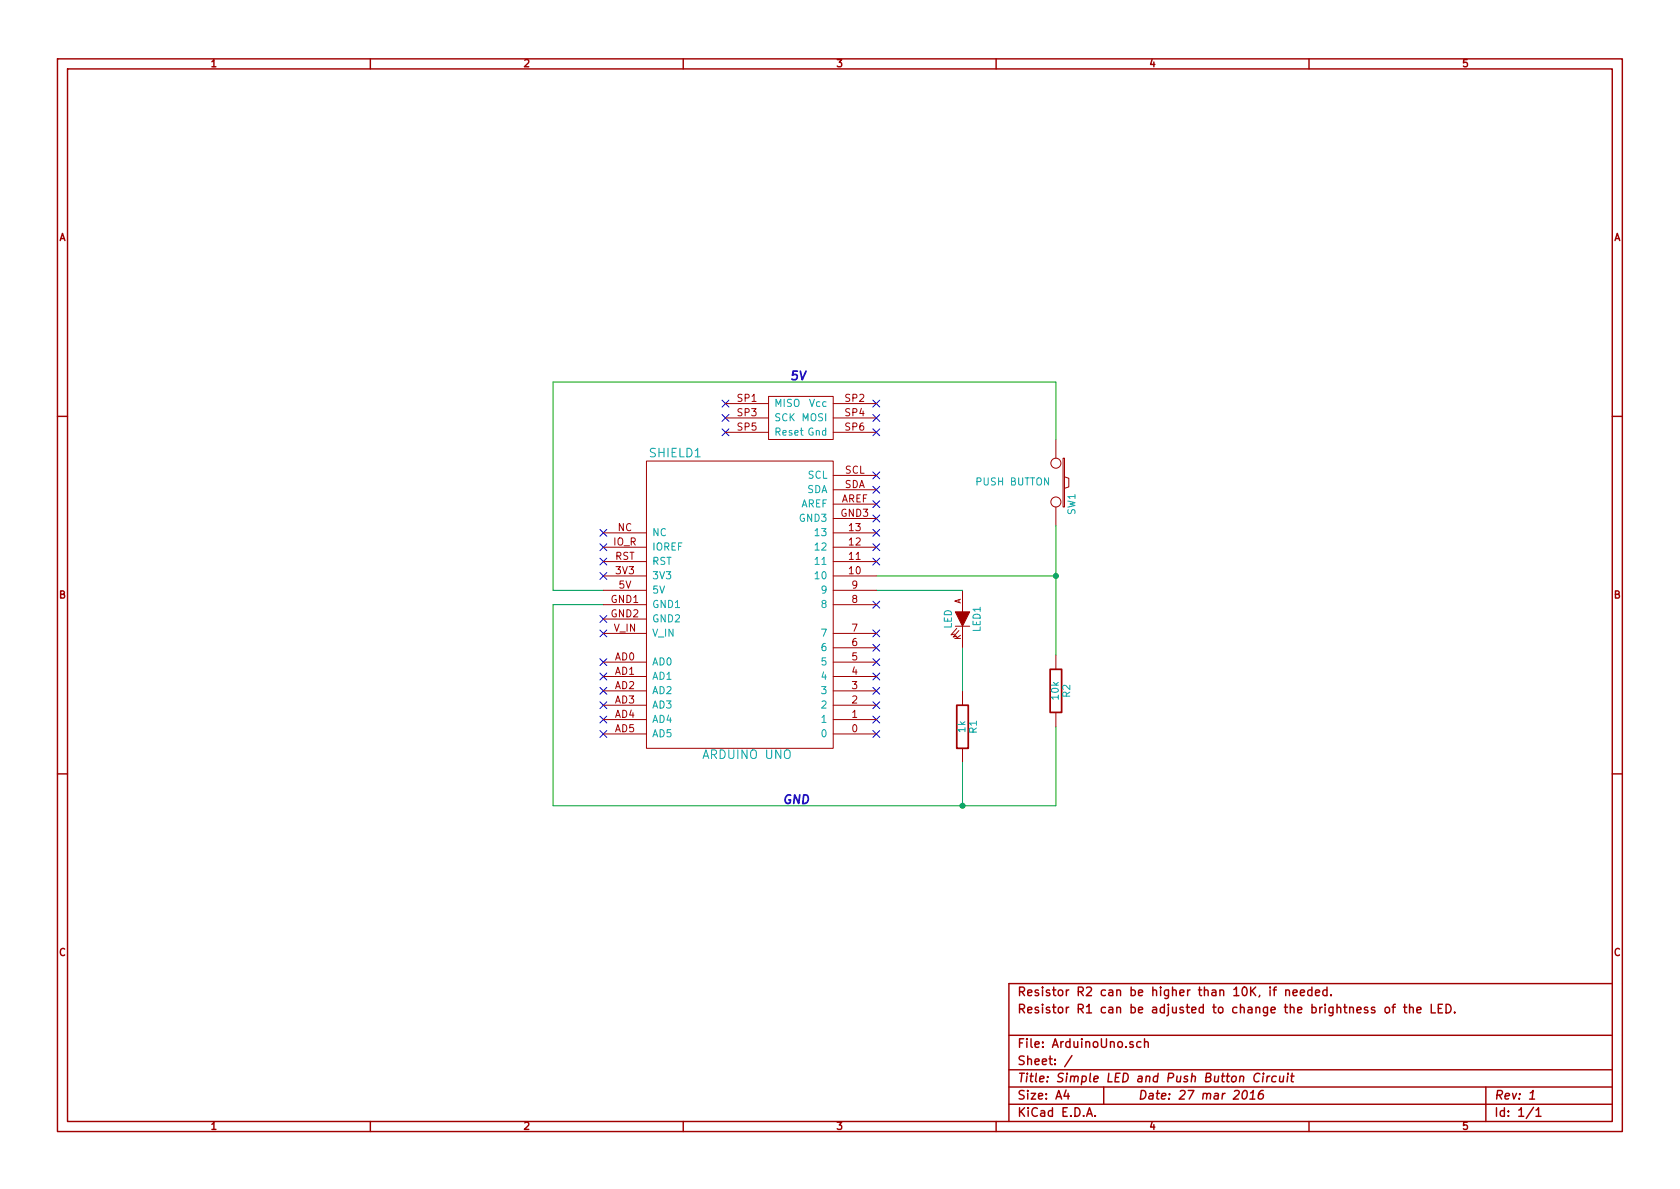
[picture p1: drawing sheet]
<svg xmlns="http://www.w3.org/2000/svg" width="297mm" height="210mm" viewBox="0 0 297 210" stroke-linecap="round" stroke-linejoin="round" font-family="sans-serif">
<g fill="none" stroke="#a00000" stroke-width=".25">
<path d="M10.2 10.4h276.6v189.7h-276.6zM11.9 12.2h273.2v186.1h-273.2zM65.5 10.4v1.8M120.8 10.4v1.8M176.1 10.4v1.8M231.4 10.4v1.8M10.2 73.6h1.7M285.1 73.6h1.7M10.2 136.8h1.7M285.1 136.8h1.7M224.6 174.5v.2M225.1 175.1h.6"/>
<path d="M225.7 174.5l-.3 .1-.1 .2v1.3M227.3 175.2l.1-.1a.36 .36 0 0 1 .6 .2v.8M227.3 175.1v1M228.6 175.6l.8-.2-.1-.3h-.4l-.3 .2 .1 .7h.6M229.9 175.6l.8-.2-.1-.3h-.5l-.2 .2 .1 .7h.6M232 175.1a.48 .48 0 0 0-.7 .1v.7l.2 .2 .5-.1M232 174.5v1.6M232.6 175.6l.7-.2-.1-.3h-.4l-.2 .2 .1 .7h.5M234.6 175.1a.48 .48 0 0 0-.6 .1v.7l.2 .2 .4-.1M234.6 174.5v1.6M235.3 175.9v.2M243.1 178.2l-.4-.1-.2 .2v.2l.6 .2v.3h-.6"/>
<path d="M245 178.3l.2-.2 .4 .2v.7l-.2 .1-.4-.1zM246.1 178.1h.6M246.7 177.6l-.3 .1-.1 .1v1.3M248.2 178.1h.5M248.4 177.6v1.3l.3 .2M249.2 178.3l.1-.1a.36 .36 0 0 1 .6 .1v.8M249.2 177.6v1.5M250.5 178.6l.8-.1-.1-.3-.5-.1-.2 .2 .1 .7h.6M253.1 177.6v1.5h.7M254.3 178.3h.5M255 177.6h-.7v1.5h.7M255.7 177.6a.77 .77 0 0 1 .9 .8 .77 .77 0 0 1-.9 .7z"/>
<path d="M257.2 179v.1M285.1 173.9h-106.7v24.4M65.5 198.3v1.8M120.8 198.3v1.8M176.1 198.3v1.8M178.4 183.1h106.7M178.4 189.2h106.7M178.4 195.3h106.7M178.4 192.2h106.7M188.5 192.8l-.4 1h1M188.8 193.3v1.1M189.5 186.7l-1.3 1.9"/>
<path d="M192.1 197.4l.5-1.5 .5 1.5M192.3 197h.7M193.6 197.3v.1M195.1 192.2v3.1M200.3 184.3l-.3-.1-.3 .2 .1 .2 .5 .2v.3h-.6M201.7 184.3a.48 .48 0 0 0-.6 0v.8l.2 .1 .4-.1M202.4 184.3a.36 .36 0 0 1 .6 .1v.8M202.4 183.7v1.5M219.9 193l.3-.2a.88 .88 0 0 1-.3 1.6l-.3-.3a1.19 1.19 0 0 1 .3-1.1zM221 194.4h.9M221.1 193.3l.5-.5-.2 1.6M222.8 189.9a.73 .73 0 0 0-1.1 .4 .73 .73 0 0 0 .6 1l.3-.1"/>
<path d="M223.3 192.8a.72 .72 0 0 0-.8 .7v.6l.2 .3 .5-.2 .1-.6a.49 .49 0 0 0-.8 .1M223.3 190.3l-.1 1M223.4 189.8v.1M224.1 190.3l-.1 1M224.5 190.3l-.3 .1-.2 .2M225.7 190.4l-.2-.1a.52 .52 0 0 0-.6 .3v.6l.2 .1 .5-.1M226.3 190.3v.9l.3 .1 .2-.1M227 190.3l-.2 1M227.7 190.3l-.1 1M227.7 189.8v.1M228.2 190.3h.6M228.5 189.8l-.2 1.3 .4 .2"/>
<path d="M231.4 198.3v1.8M262.7 192.2v6.1M270.4 194.4h.9M270.6 193.3l.5-.5-.2 1.6M271.1 195.8l-1.3 2M271.6 196.3l.4-.4v1.5M271.6 197.4h.9"/>
</g>
<path d="M185.7 118.4h2v7.6h-2zM169.2 124.7h2v7.6h-2z" fill="none" stroke="#a00000" stroke-width=".3"/>
<g fill="none" stroke="#a00000" stroke-width=".18">
<path d="M128.3 71.4h7.6M128.3 73.9h7.6M128.3 76.4h7.6M135.9 70.1h11.4v7.6h-11.4zM147.3 71.4h7.6M147.3 73.9h7.6M147.3 76.4h7.6M186.7 77.7v3.3M106.7 99.3h7.6M106.7 96.8h7.6M106.7 94.2h7.6M114.3 81.5h33v50.8h-33z"/>
<path d="M147.3 99.3h7.6M147.3 96.8h7.6M147.3 94.2h7.6M147.3 86.6h7.6M147.3 84.1h7.6M147.3 91.7h7.6M147.3 89.1h7.6M186.7 89.7v3.3M188 81h.2v8.7h-.2zM188.2 84.3l.8 .3v1.5l-.8 .3M106.7 119.6h7.6M106.7 117.1h7.6"/>
<path d="M106.7 112h7.6M106.7 106.9h7.6M106.7 104.4h7.6M106.7 101.8h7.6M106.7 109.5h7.6M147.3 119.6h7.6M147.3 117.1h7.6M147.3 114.5h7.6M147.3 112h7.6M147.3 106.9h7.6M147.3 104.4h7.6M147.3 101.8h7.6"/>
<path d="M168.9 110.7h2.5M169.2 111.1l-1.1 1.2 .7-.2M169.5 111.5l-1 1.1 .7-.1M170.2 104.4v3.8M170.2 110.7v3.8M186.7 115.8v2.6M106.7 129.8h7.6M106.7 127.2h7.6M106.7 124.7h7.6M106.7 122.2h7.6M147.3 129.8h7.6M147.3 127.2h7.6"/>
<path d="M147.3 124.7h7.6M147.3 122.2h7.6M170.2 122.2v2.5M170.2 132.3v2.6M186.7 126v2.5"/>
<circle cx="186.7" cy="88.8" r=".89"/>
<circle cx="186.7" cy="81.9" r=".89"/>
</g>
<path d="M168.9 108.2h2.5l-1.2 2.5z" fill="#a00000" stroke="#a00000" stroke-width=".18"/>
<g fill="none" stroke="#0000c0" stroke-width=".18">
<path d="M127.7 70.8l1.2 1.2M127.7 73.3l1.2 1.2M127.7 75.8l1.2 1.3M128.9 70.8l-1.2 1.2M128.9 73.3l-1.2 1.2M128.9 75.8l-1.2 1.3M154.3 70.8l1.2 1.2M154.3 73.3l1.2 1.2M154.3 75.8l1.2 1.3M155.5 70.8l-1.2 1.2M155.5 73.3l-1.2 1.2M155.5 75.8l-1.2 1.3"/>
<path d="M106.1 98.7l1.2 1.2M106.1 96.2l1.2 1.2M106.1 93.6l1.2 1.2M107.3 98.7l-1.2 1.2M107.3 96.2l-1.2 1.2M107.3 93.6l-1.2 1.2M154.3 98.7l1.2 1.2M154.3 96.2l1.2 1.2M154.3 93.6l1.2 1.2M154.3 91.1l1.2 1.2M154.3 88.5l1.2 1.3M154.3 86l1.2 1.2"/>
<path d="M154.3 83.5l1.2 1.2M155.5 98.7l-1.2 1.2M155.5 96.2l-1.2 1.2M155.5 93.6l-1.2 1.2M155.5 91.1l-1.2 1.2M155.5 88.5l-1.2 1.3M155.5 86l-1.2 1.2M155.5 83.5l-1.2 1.2M106.1 119l1.2 1.2M106.1 116.5l1.2 1.2M106.1 111.4l1.2 1.2M106.1 108.9l1.2 1.2"/>
<path d="M106.1 101.2l1.2 1.3M107.3 119l-1.2 1.2M107.3 116.5l-1.2 1.2M107.3 111.4l-1.2 1.2M107.3 108.9l-1.2 1.2M107.3 101.2l-1.2 1.3M154.3 119l1.2 1.2M154.3 116.5l1.2 1.2M154.3 113.9l1.2 1.3M154.3 111.4l1.2 1.2M154.3 106.3l1.2 1.2M155.5 119l-1.2 1.2"/>
<path d="M155.5 116.5l-1.2 1.2M155.5 113.9l-1.2 1.3M155.5 111.4l-1.2 1.2M155.5 106.3l-1.2 1.2M106.1 129.2l1.2 1.2M106.1 126.6l1.2 1.3M106.1 124.1l1.2 1.2M106.1 121.6l1.2 1.2M107.3 121.6l-1.2 1.2M107.3 129.2l-1.2 1.2M107.3 126.6l-1.2 1.3M107.3 124.1l-1.2 1.2"/>
<path d="M154.3 129.2l1.2 1.2M154.3 126.6l1.2 1.3M154.3 124.1l1.2 1.2M154.3 121.6l1.2 1.2M155.5 129.2l-1.2 1.2M155.5 126.6l-1.2 1.3M155.5 124.1l-1.2 1.2M155.5 121.6l-1.2 1.2"/>
</g>
<path d="M186.7 77.7v-10.1h-88.9v36.8h8.9M186.7 93v22.8M106.7 106.9h-8.9v35.6h88.9v-14M154.9 104.4h15.3M154.9 101.8h31.8M170.2 114.5v7.7M170.2 134.9v7.6" fill="none" stroke="#00a000" stroke-width=".18"/>
<g fill="#00a000" stroke="#00a000" stroke-width=".25">
<circle cx="170.2" cy="142.5" r=".41"/>
<circle cx="186.7" cy="101.8" r=".41"/>
</g>
<g font-size="2.1" fill="#00f">
<text x="139.7" y="67.3">5V</text>
<text x="138.4" y="142.2">GND</text>
</g>
<g font-size="2.1" fill="#00a0a0">
<text x="114.9" y="80.9">SHIELD1</text>
<text x="124.5" y="134.3">ARDUINO UNO</text>
</g>
<g font-size="2.1" fill="#a00000">
<text x="179.9" y="179.3">Resistor R1 can be adjusted to change the brightness of the LED.</text>
<text x="179.9" y="176.2">Resistor R2 can be higher than 10K, if needed.</text>
<text x="179.9" y="185.4">File: ArduinoUno.sch</text>
<text x="179.9" y="191.5">Title: Simple LED and Push Button Circuit</text>
<text x="179.9" y="188.4">Sheet: /</text>
<text x="179.9" y="197.6">KiCad E.D.A.</text>
<text x="179.9" y="194.5">Size: A4</text>
<text x="201.2" y="194.5">Date: 27 mar 2016</text>
<text x="264.2" y="194.5">Rev: 1</text>
<text x="264.2" y="197.6">Id: 1/1</text>
</g>
<g font-size="1.8" fill="#a00000">
<text x="37.3" y="11.9">1</text>
<text x="92.7" y="11.9">2</text>
<text x="148" y="11.9">3</text>
<text x="203.3" y="11.9">4</text>
<text x="258.6" y="11.9">5</text>
<text x="10.4" y="42.7">A</text>
<text x="285.3" y="42.7">A</text>
<text x="130.4" y="71.1">SP1</text>
<text x="149.5" y="71.1">SP2</text>
<text x="130.4" y="73.7">SP3</text>
<text x="130.4" y="76.2">SP5</text>
<text x="149.5" y="73.7">SP4</text>
<text x="149.5" y="76.2">SP6</text>
<text x="149.4" y="83.8">SCL</text>
<text x="148.7" y="88.9">AREF</text>
<text x="149.3" y="86.4">SDA</text>
<text x="109.2" y="94">NC</text>
<text x="148.7" y="91.4">GND3</text>
<text x="150.2" y="94">13</text>
<text x="108.4" y="96.5">IO_R</text>
<text x="108.7" y="99.1">RST</text>
<text x="108.9" y="101.6">3V3</text>
<text x="150.2" y="101.6">10</text>
<text x="150.2" y="99.1">11</text>
<text x="150.2" y="96.5">12</text>
<text x="10.4" y="105.9">B</text>
<text x="108.1" y="106.7">GND1</text>
<text x="109.4" y="104.1">5V</text>
<text x="150.6" y="106.7">8</text>
<text x="150.6" y="104.1">9</text>
<text x="285.3" y="105.9">B</text>
<text x="108.1" y="109.2">GND2</text>
<text x="108.5" y="111.8">V_IN</text>
<text x="150.6" y="111.8">7</text>
<text x="108.7" y="116.8">AD0</text>
<text x="108.7" y="119.4">AD1</text>
<text x="150.6" y="119.4">4</text>
<text x="150.6" y="116.8">5</text>
<text x="150.6" y="114.3">6</text>
<text x="108.7" y="121.9">AD2</text>
<text x="108.7" y="124.5">AD3</text>
<text x="150.6" y="124.5">2</text>
<text x="150.6" y="121.9">3</text>
<text x="108.7" y="127">AD4</text>
<text x="108.7" y="129.5">AD5</text>
<text x="150.6" y="129.5">0</text>
<text x="150.6" y="127">1</text>
<text x="10.4" y="169.1">C</text>
<text x="285.3" y="169.1">C</text>
<text x="37.3" y="199.8">1</text>
<text x="92.7" y="199.8">2</text>
<text x="148" y="199.8">3</text>
<text x="203.3" y="199.8">4</text>
<text x="258.6" y="199.8">5</text>
</g>
<g font-size="1.8" fill="#00a0a0">
<text x="136.9" y="72">MISO</text>
<text x="136.9" y="74.5">SCK</text>
<text x="136.9" y="77.1">Reset</text>
<text x="141.8" y="74.5">MOSI</text>
<text x="142.8" y="77.1">Gnd</text>
<text x="143.2" y="72">Vcc</text>
<text x="141.5" y="89.8">AREF</text>
<text x="142.6" y="87.2">SDA</text>
<text x="142.8" y="84.7">SCL</text>
<text x="172.7" y="85.9">PUSH BUTTON</text>
<text x="115.3" y="94.9">NC</text>
<text x="141.4" y="92.3">GND3</text>
<text x="144.3" y="94.9">13</text>
<text x="190.2" y="91.1" transform="rotate(-90 190.2 91.1)">SW1</text>
<text x="115.3" y="99.9">RST</text>
<text x="115.3" y="97.4">IOREF</text>
<text x="144.3" y="99.9">11</text>
<text x="144.3" y="97.4">12</text>
<text x="115.3" y="105">5V</text>
<text x="115.3" y="102.5">3V3</text>
<text x="115.3" y="107.6">GND1</text>
<text x="144.3" y="102.5">10</text>
<text x="145.3" y="107.6">8</text>
<text x="145.3" y="105">9</text>
<text x="115.3" y="110.1">GND2</text>
<text x="115.3" y="112.6">V_IN</text>
<text x="145.3" y="112.6">7</text>
<text x="168.4" y="111.2" transform="rotate(-90 168.4 111.2)">LED</text>
<text x="173.4" y="111.7" transform="rotate(-90 173.4 111.7)">LED1</text>
<text x="115.3" y="117.7">AD0</text>
<text x="145.3" y="117.7">5</text>
<text x="145.3" y="115.2">6</text>
<text x="115.3" y="120.3">AD1</text>
<text x="115.3" y="122.8">AD2</text>
<text x="115.3" y="125.3">AD3</text>
<text x="145.3" y="125.3">2</text>
<text x="145.3" y="122.8">3</text>
<text x="145.3" y="120.3">4</text>
<text x="187.2" y="123.6" transform="rotate(-90 187.2 123.6)">10k</text>
<text x="189.3" y="123.3" transform="rotate(-90 189.3 123.3)">R2</text>
<text x="115.3" y="127.9">AD4</text>
<text x="115.3" y="130.4">AD5</text>
<text x="145.3" y="130.4">0</text>
<text x="145.3" y="127.9">1</text>
<text x="170.7" y="129.5" transform="rotate(-90 170.7 129.5)">1k</text>
<text x="172.8" y="129.6" transform="rotate(-90 172.8 129.6)">R1</text>
</g>
<g font-size="1.4" fill="#a00000">
<text x="169.9" y="106.8" transform="rotate(-90 169.9 106.8)">A</text>
<text x="169.9" y="113.2" transform="rotate(-90 169.9 113.2)">K</text>
</g>
</svg>
